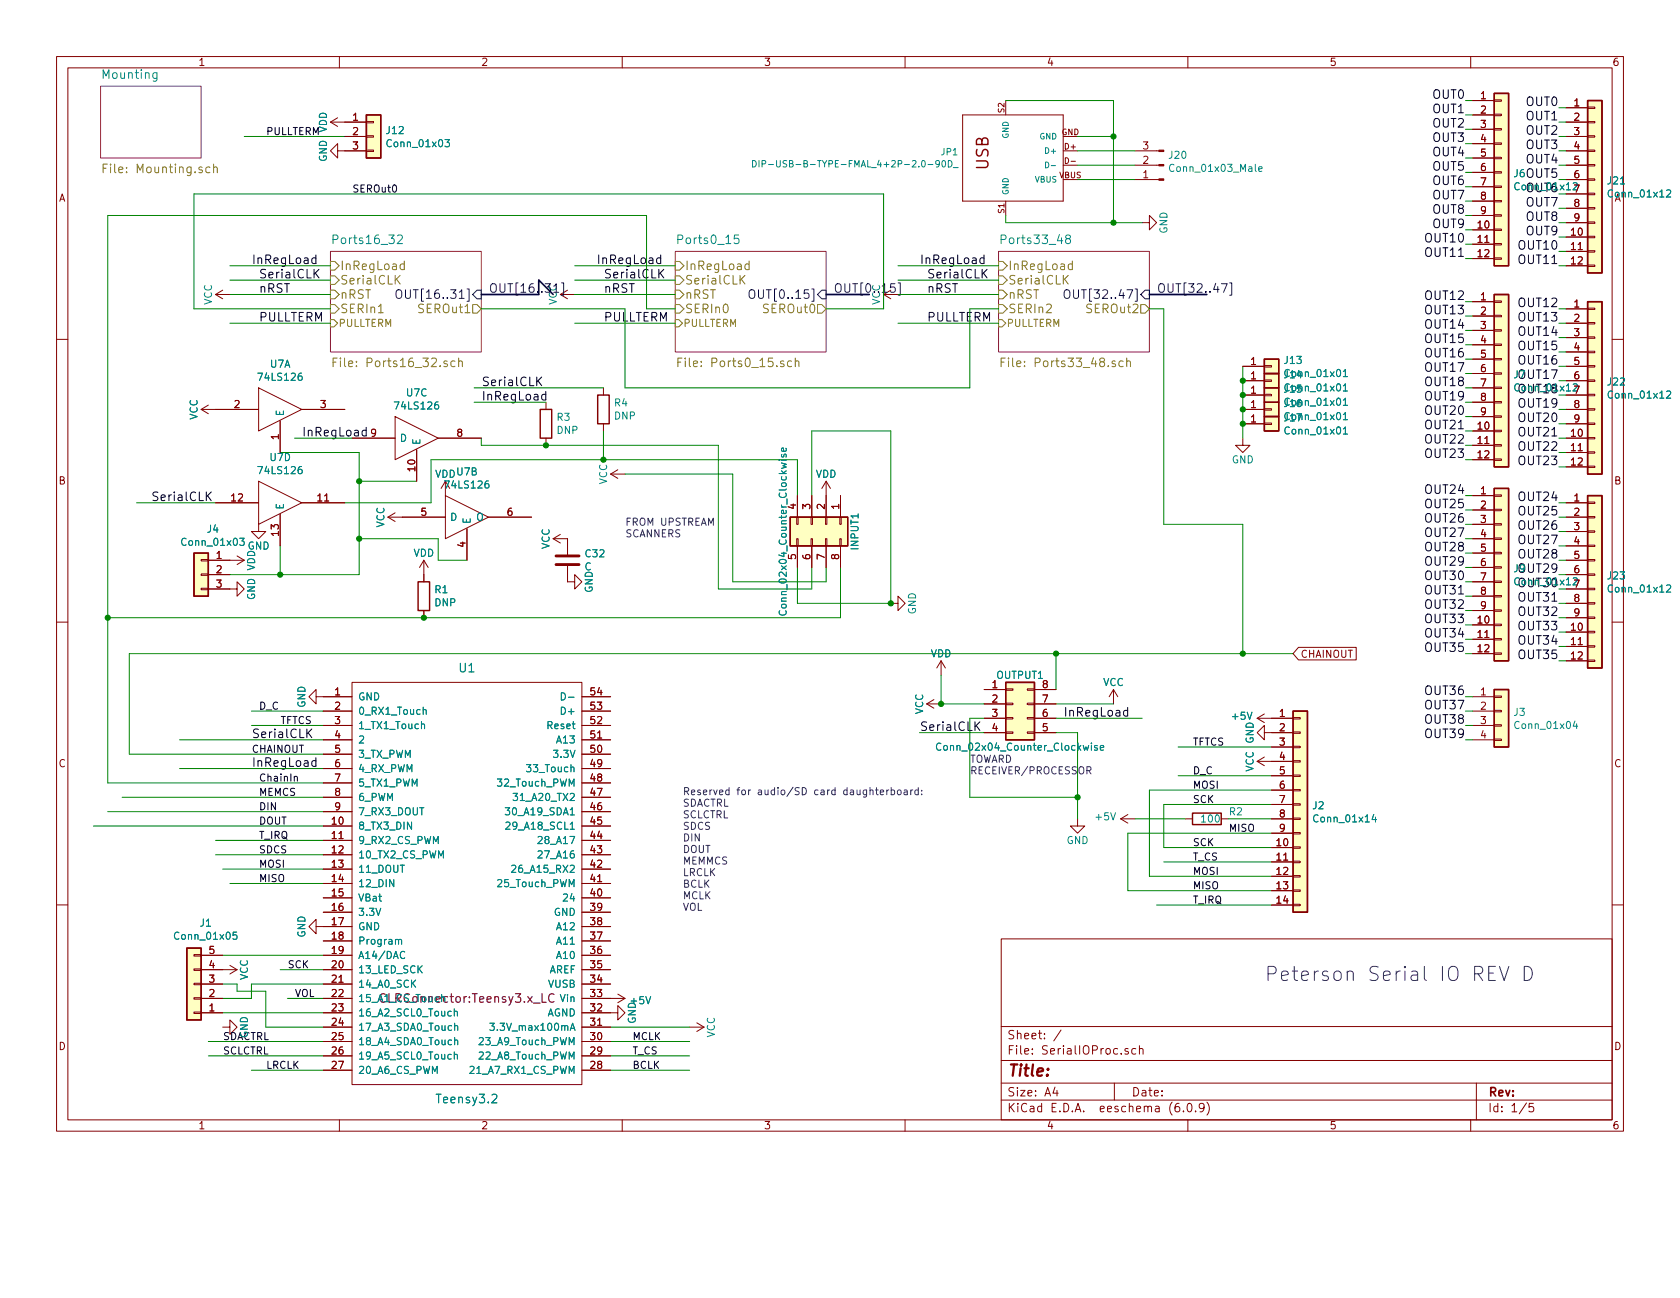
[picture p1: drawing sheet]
EESchema Schematic File Version 4
EELAYER 30 0
EELAYER END
$Descr A4 11693 8268
encoding utf-8
Sheet 1 5
Title ""
Date ""
Rev ""
Comp ""
Comment1 ""
Comment2 ""
Comment3 ""
Comment4 ""
$EndDescr
$Sheet
S 700  600  700  500 
U 5BA655A7
F0 "Mounting" 60
F1 "Mounting.sch" 60
$EndSheet
$Comp
L SerialIOProc-rescue:Conn_02x04_Counter_Clockwise-conn-SerialIOProc-rescue INPUT1
U 1 1
P 5750 3650
F 0 "INPUT1" H 5800 3850 50  0000 C CNN
F 1 "Conn_02x04_Counter_Clockwise" H 5800 3350 50  0000 C CNN
F 2 "CLRLibrary:RibbonCableSocket_8_CCW" H 5750 3650 50  0001 C CNN
F 3 "" H 5750 3650 50  0001 C CNN
	1    5750 3650
	0    1    1    0   
$EndComp
Wire Wire Line
	2250 5550 850  5550
Wire Wire Line
	2250 7050 1550 7050
$Comp
L power:GND #PWR03
U 1 1
P 2250 4850
F 0 "#PWR03" H 2250 4600 50  0001 C CNN
F 1 "GND" H 2250 4700 50  0000 C CNN
F 2 "" H 2250 4850 50  0001 C CNN
F 3 "" H 2250 4850 50  0001 C CNN
	1    2250 4850
	0    1    1    0   
$EndComp
$Comp
L power:GND #PWR04
U 1 1
P 2250 6450
F 0 "#PWR04" H 2250 6200 50  0001 C CNN
F 1 "GND" H 2250 6300 50  0000 C CNN
F 2 "" H 2250 6450 50  0001 C CNN
F 3 "" H 2250 6450 50  0001 C CNN
	1    2250 6450
	0    1    1    0   
$EndComp
$Comp
L power:GND #PWR05
U 1 1
P 4250 7050
F 0 "#PWR05" H 4250 6800 50  0001 C CNN
F 1 "GND" H 4250 6900 50  0000 C CNN
F 2 "" H 4250 7050 50  0001 C CNN
F 3 "" H 4250 7050 50  0001 C CNN
	1    4250 7050
	0    -1   -1   0   
$EndComp
Wire Wire Line
	4250 7150 4800 7150
$Comp
L power:VCC #PWR06
U 1 1
P 4800 7150
F 0 "#PWR06" H 4800 7000 50  0001 C CNN
F 1 "VCC" H 4800 7300 50  0000 C CNN
F 2 "" H 4800 7150 50  0001 C CNN
F 3 "" H 4800 7150 50  0001 C CNN
	1    4800 7150
	0    1    1    0   
$EndComp
$Comp
L power:GND #PWR01
U 1 1
P 1550 7150
F 0 "#PWR01" H 1550 6900 50  0001 C CNN
F 1 "GND" H 1550 7000 50  0000 C CNN
F 2 "" H 1550 7150 50  0001 C CNN
F 3 "" H 1550 7150 50  0001 C CNN
	1    1550 7150
	0    -1   -1   0   
$EndComp
$Comp
L SerialIOProc-rescue:Conn_01x12-conn-SerialIOProc-rescue J6
U 1 1
P 10450 1200
F 0 "J6" H 10530 1192 50  0000 L CNN
F 1 "Conn_01x12" H 10530 1101 50  0000 L CNN
F 2 "CLRConnector:KK156-12" H 10450 1200 50  0001 C CNN
F 3 "~" H 10450 1200 50  0001 C CNN
	1    10450 1200
	1    0    0    -1  
$EndComp
Wire Wire Line
	10250 1700 10200 1700
Wire Wire Line
	10200 1600 10250 1600
Wire Wire Line
	10250 1500 10200 1500
Wire Wire Line
	10250 1400 10200 1400
Wire Wire Line
	10200 1300 10250 1300
Wire Wire Line
	10200 1200 10250 1200
Wire Wire Line
	10250 1100 10200 1100
Wire Wire Line
	10200 1000 10250 1000
Wire Wire Line
	10250 900  10200 900 
Wire Wire Line
	10250 800  10200 800 
Wire Wire Line
	10200 700  10250 700 
Wire Wire Line
	10250 1800 10200 1800
Text Label 10200 700  2    60   ~ 0
OUT0
Text Label 10200 800  2    60   ~ 0
OUT1
Text Label 10200 900  2    60   ~ 0
OUT2
Text Label 10200 1000 2    60   ~ 0
OUT3
Text Label 10200 1100 2    60   ~ 0
OUT4
Text Label 10200 1200 2    60   ~ 0
OUT5
Text Label 10200 1300 2    60   ~ 0
OUT6
Text Label 10200 1400 2    60   ~ 0
OUT7
Text Label 10200 1500 2    60   ~ 0
OUT8
Text Label 10200 1600 2    60   ~ 0
OUT9
Text Label 10200 1700 2    60   ~ 0
OUT10
Text Label 10200 1800 2    60   ~ 0
OUT11
$Sheet
S 2300 1750 1050 700 
U 5CFC7757
F0 "Ports16_32" 60
F1 "Ports16_32.sch" 60
F2 "OUT[16..31]" I R 3350 2050 60 
F3 "InRegLoad" I L 2300 1850 60 
F4 "SerialCLK" I L 2300 1950 60 
F5 "nRST" I L 2300 2050 60 
F6 "SERIn1" I L 2300 2150 60 
F7 "SEROut1" O R 3350 2150 60 
F8 "PULLTERM" I L 2300 2250 50 
$EndSheet
$Comp
L SerialIOProc-rescue:Conn_01x12-conn-SerialIOProc-rescue J7
U 1 1
P 10450 2600
F 0 "J7" H 10530 2592 50  0000 L CNN
F 1 "Conn_01x12" H 10530 2501 50  0000 L CNN
F 2 "CLRConnector:KK156-12" H 10450 2600 50  0001 C CNN
F 3 "~" H 10450 2600 50  0001 C CNN
	1    10450 2600
	1    0    0    -1  
$EndComp
Wire Wire Line
	10250 3100 10200 3100
Wire Wire Line
	10200 3000 10250 3000
Wire Wire Line
	10250 2900 10200 2900
Wire Wire Line
	10250 2800 10200 2800
Wire Wire Line
	10200 2700 10250 2700
Wire Wire Line
	10200 2600 10250 2600
Wire Wire Line
	10250 2500 10200 2500
Wire Wire Line
	10200 2400 10250 2400
Wire Wire Line
	10250 2300 10200 2300
Wire Wire Line
	10250 2200 10200 2200
Wire Wire Line
	10200 2100 10250 2100
Wire Wire Line
	10250 3200 10200 3200
Text Label 10200 2200 2    60   ~ 0
OUT13
Text Label 10200 2300 2    60   ~ 0
OUT14
Text Label 10200 2400 2    60   ~ 0
OUT15
Text Label 10200 2500 2    60   ~ 0
OUT16
Text Label 10200 2600 2    60   ~ 0
OUT17
Text Label 10200 2700 2    60   ~ 0
OUT18
Text Label 10200 2800 2    60   ~ 0
OUT19
Text Label 10200 2900 2    60   ~ 0
OUT20
Text Label 10200 3000 2    60   ~ 0
OUT21
Text Label 10200 3100 2    60   ~ 0
OUT22
Text Label 10200 3200 2    60   ~ 0
OUT23
Text Label 10200 2100 2    60   ~ 0
OUT12
Entry Bus Bus
	3750 1950 3850 2050
Wire Bus Line
	3350 2050 3750 2050
Wire Bus Line
	3750 2050 3750 1950
Text Label 3400 2050 0    60   ~ 0
OUT[16..31]
Text Label 1800 1950 0    60   ~ 0
SerialCLK
Text Label 1750 1850 0    60   ~ 0
InRegLoad
Wire Wire Line
	2300 1850 1600 1850
Wire Wire Line
	1600 1950 2300 1950
Text Label 1800 2050 0    60   ~ 0
nRST
Wire Wire Line
	2300 2050 1600 2050
$Sheet
S 4700 1750 1050 700 
U 5CFEE74D
F0 "Ports0_15" 60
F1 "Ports0_15.sch" 60
F2 "OUT[0..15]" I R 5750 2050 60 
F3 "InRegLoad" I L 4700 1850 60 
F4 "SerialCLK" I L 4700 1950 60 
F5 "nRST" I L 4700 2050 60 
F6 "SERIn0" I L 4700 2150 60 
F7 "SEROut0" O R 5750 2150 60 
F8 "PULLTERM" I L 4700 2250 50 
$EndSheet
Wire Bus Line
	5750 2050 6050 2050
Text Label 5800 2050 0    60   ~ 0
OUT[0..15]
Text Label 4200 1950 0    60   ~ 0
SerialCLK
Text Label 4150 1850 0    60   ~ 0
InRegLoad
Wire Wire Line
	4700 1850 4000 1850
Wire Wire Line
	4000 1950 4700 1950
Text Label 4200 2050 0    60   ~ 0
nRST
Wire Wire Line
	4700 2050 4000 2050
$Comp
L SerialIOProc-rescue:Conn_01x12-conn-SerialIOProc-rescue J9
U 1 1
P 10450 3950
F 0 "J9" H 10530 3942 50  0000 L CNN
F 1 "Conn_01x12" H 10530 3851 50  0000 L CNN
F 2 "CLRConnector:KK156-12" H 10450 3950 50  0001 C CNN
F 3 "~" H 10450 3950 50  0001 C CNN
	1    10450 3950
	1    0    0    -1  
$EndComp
Wire Wire Line
	10250 4450 10200 4450
Wire Wire Line
	10200 4350 10250 4350
Wire Wire Line
	10250 4250 10200 4250
Wire Wire Line
	10250 4150 10200 4150
Wire Wire Line
	10200 4050 10250 4050
Wire Wire Line
	10200 3950 10250 3950
Wire Wire Line
	10250 3850 10200 3850
Wire Wire Line
	10200 3750 10250 3750
Wire Wire Line
	10250 3650 10200 3650
Wire Wire Line
	10250 3550 10200 3550
Wire Wire Line
	10200 3450 10250 3450
Wire Wire Line
	10250 4550 10200 4550
Text Label 10200 3450 2    60   ~ 0
OUT24
Text Label 10200 3550 2    60   ~ 0
OUT25
Text Label 10200 3650 2    60   ~ 0
OUT26
Text Label 10200 3750 2    60   ~ 0
OUT27
Text Label 10200 3850 2    60   ~ 0
OUT28
Text Label 10200 3950 2    60   ~ 0
OUT29
Text Label 10200 4050 2    60   ~ 0
OUT30
Text Label 10200 4150 2    60   ~ 0
OUT31
Text Label 10200 4250 2    60   ~ 0
OUT32
Text Label 10200 4350 2    60   ~ 0
OUT33
Text Label 10200 4450 2    60   ~ 0
OUT34
Text Label 10200 4550 2    60   ~ 0
OUT35
Wire Wire Line
	10200 5150 10250 5150
Wire Wire Line
	10250 5050 10200 5050
Wire Wire Line
	10250 4950 10200 4950
Wire Wire Line
	10200 4850 10250 4850
Text Label 10200 4950 2    60   ~ 0
OUT37
Text Label 10200 5050 2    60   ~ 0
OUT38
Text Label 10200 5150 2    60   ~ 0
OUT39
Text Label 10200 4850 2    60   ~ 0
OUT36
Text Label 1800 2250 0    60   ~ 0
PULLTERM
Wire Wire Line
	2300 2250 1600 2250
$Sheet
S 6950 1750 1050 700 
U 5CE81FF5
F0 "Ports33_48" 60
F1 "Ports33_48.sch" 60
F2 "OUT[32..47]" I R 8000 2050 60 
F3 "InRegLoad" I L 6950 1850 60 
F4 "SerialCLK" I L 6950 1950 60 
F5 "nRST" I L 6950 2050 60 
F6 "SERIn2" I L 6950 2150 60 
F7 "SEROut2" O R 8000 2150 60 
F8 "PULLTERM" I L 6950 2250 50 
$EndSheet
Wire Bus Line
	8000 2050 8400 2050
Text Label 8050 2050 0    60   ~ 0
OUT[32..47]
Text Label 6450 1950 0    60   ~ 0
SerialCLK
Text Label 6400 1850 0    60   ~ 0
InRegLoad
Wire Wire Line
	6950 1850 6250 1850
Wire Wire Line
	6250 1950 6950 1950
Text Label 6450 2050 0    60   ~ 0
nRST
Wire Wire Line
	6950 2050 6250 2050
Text Label 6450 2250 0    60   ~ 0
PULLTERM
Wire Wire Line
	6950 2250 6250 2250
Wire Wire Line
	8000 2150 8100 2150
Wire Wire Line
	8650 3650 8650 4550
Wire Wire Line
	2250 5650 750  5650
Text Label 4200 2250 0    60   ~ 0
PULLTERM
Wire Wire Line
	4700 2250 4000 2250
$Comp
L SerialIOProc-rescue:Conn_01x03-conn-SerialIOProc-rescue J12
U 1 1
P 2600 950
F 0 "J12" H 2680 992 50  0000 L CNN
F 1 "Conn_01x03" H 2680 901 50  0000 L CNN
F 2 "CLRConnector:H3-2.54" H 2600 950 50  0001 C CNN
F 3 "~" H 2600 950 50  0001 C CNN
	1    2600 950 
	1    0    0    -1  
$EndComp
$Comp
L power:VDD #PWR0116
U 1 1
P 2400 850
F 0 "#PWR0116" H 2400 700 50  0001 C CNN
F 1 "VDD" H 2400 1000 50  0000 C CNN
F 2 "" H 2400 850 50  0001 C CNN
F 3 "" H 2400 850 50  0001 C CNN
	1    2400 850 
	0    -1   -1   0   
$EndComp
$Comp
L power:GND #PWR0117
U 1 1
P 2400 1050
F 0 "#PWR0117" H 2400 800 50  0001 C CNN
F 1 "GND" H 2400 900 50  0000 C CNN
F 2 "" H 2400 1050 50  0001 C CNN
F 3 "" H 2400 1050 50  0001 C CNN
	1    2400 1050
	0    1    1    0   
$EndComp
Wire Wire Line
	2400 950  1700 950 
Text Label 1850 950  0    50   ~ 0
PULLTERM
$Comp
L SerialIOProc-rescue:Conn_01x01-conn-SerialIOProc-rescue J13
U 1 1
P 8850 2550
F 0 "J13" H 8930 2592 50  0000 L CNN
F 1 "Conn_01x01" H 8930 2501 50  0000 L CNN
F 2 "CLRConnector:KK156-1" H 8850 2550 50  0001 C CNN
F 3 "~" H 8850 2550 50  0001 C CNN
	1    8850 2550
	1    0    0    -1  
$EndComp
$Comp
L SerialIOProc-rescue:Conn_01x01-conn-SerialIOProc-rescue J14
U 1 1
P 8850 2650
F 0 "J14" H 8930 2692 50  0000 L CNN
F 1 "Conn_01x01" H 8930 2601 50  0000 L CNN
F 2 "CLRConnector:KK156-1" H 8850 2650 50  0001 C CNN
F 3 "~" H 8850 2650 50  0001 C CNN
	1    8850 2650
	1    0    0    -1  
$EndComp
$Comp
L SerialIOProc-rescue:Conn_01x01-conn-SerialIOProc-rescue J15
U 1 1
P 8850 2750
F 0 "J15" H 8930 2792 50  0000 L CNN
F 1 "Conn_01x01" H 8930 2701 50  0000 L CNN
F 2 "CLRConnector:KK156-1" H 8850 2750 50  0001 C CNN
F 3 "~" H 8850 2750 50  0001 C CNN
	1    8850 2750
	1    0    0    -1  
$EndComp
$Comp
L SerialIOProc-rescue:Conn_01x01-conn-SerialIOProc-rescue J16
U 1 1
P 8850 2850
F 0 "J16" H 8930 2892 50  0000 L CNN
F 1 "Conn_01x01" H 8930 2801 50  0000 L CNN
F 2 "CLRConnector:KK156-1" H 8850 2850 50  0001 C CNN
F 3 "~" H 8850 2850 50  0001 C CNN
	1    8850 2850
	1    0    0    -1  
$EndComp
$Comp
L SerialIOProc-rescue:Conn_01x01-conn-SerialIOProc-rescue J17
U 1 1
P 8850 2950
F 0 "J17" H 8930 2992 50  0000 L CNN
F 1 "Conn_01x01" H 8930 2901 50  0000 L CNN
F 2 "CLRConnector:KK156-1" H 8850 2950 50  0001 C CNN
F 3 "~" H 8850 2950 50  0001 C CNN
	1    8850 2950
	1    0    0    -1  
$EndComp
$Comp
L power:GND #PWR0118
U 1 1
P 8650 3050
F 0 "#PWR0118" H 8650 2800 50  0001 C CNN
F 1 "GND" H 8650 2900 50  0000 C CNN
F 2 "" H 8650 3050 50  0001 C CNN
F 3 "" H 8650 3050 50  0001 C CNN
	1    8650 3050
	1    0    0    -1  
$EndComp
Wire Wire Line
	8650 3050 8650 2950
Connection ~ 8650 2650
Wire Wire Line
	8650 2650 8650 2550
Connection ~ 8650 2750
Wire Wire Line
	8650 2750 8650 2650
Connection ~ 8650 2850
Wire Wire Line
	8650 2850 8650 2750
Connection ~ 8650 2950
Wire Wire Line
	8650 2950 8650 2850
$Comp
L power:VDD #PWR0119
U 1 1
P 2950 4000
F 0 "#PWR0119" H 2950 3850 50  0001 C CNN
F 1 "VDD" H 2950 4150 50  0000 C CNN
F 2 "" H 2950 4000 50  0001 C CNN
F 3 "" H 2950 4000 50  0001 C CNN
	1    2950 4000
	1    0    0    -1  
$EndComp
Wire Wire Line
	5750 3950 5750 4050
Wire Wire Line
	5750 4050 5100 4050
Wire Wire Line
	5100 4050 5100 3300
Wire Wire Line
	5100 3300 4350 3300
Wire Wire Line
	5650 3950 5650 4100
Wire Wire Line
	5650 4100 5000 4100
Wire Wire Line
	5000 4100 5000 3100
Wire Wire Line
	5550 3200 5550 3450
Wire Wire Line
	650  5750 2250 5750
Wire Wire Line
	5650 3450 5650 3000
Wire Wire Line
	5650 3000 6200 3000
Wire Wire Line
	6200 3000 6200 4200
Wire Wire Line
	6200 4200 5550 4200
Wire Wire Line
	5550 4200 5550 3950
$Comp
L power:VDD #PWR0121
U 1 1
P 5750 3450
F 0 "#PWR0121" H 5750 3300 50  0001 C CNN
F 1 "VDD" H 5750 3600 50  0000 C CNN
F 2 "" H 5750 3450 50  0001 C CNN
F 3 "" H 5750 3450 50  0001 C CNN
	1    5750 3450
	1    0    0    -1  
$EndComp
$Comp
L power:GND #PWR0122
U 1 1
P 6200 4200
F 0 "#PWR0122" H 6200 3950 50  0001 C CNN
F 1 "GND" H 6200 4050 50  0000 C CNN
F 2 "" H 6200 4200 50  0001 C CNN
F 3 "" H 6200 4200 50  0001 C CNN
	1    6200 4200
	0    -1   -1   0   
$EndComp
Connection ~ 6200 4200
Wire Wire Line
	2250 6050 1550 6050
Wire Wire Line
	4700 2150 4500 2150
Wire Wire Line
	4500 2150 4500 1500
Wire Wire Line
	4500 1500 750  1500
Wire Wire Line
	5750 2150 6150 2150
Wire Wire Line
	6150 2150 6150 1350
Wire Wire Line
	6150 1350 1350 1350
Wire Wire Line
	1350 1350 1350 2150
Wire Wire Line
	1350 2150 2300 2150
Wire Wire Line
	3350 2150 4350 2150
Wire Wire Line
	4350 2150 4350 2700
Wire Wire Line
	6750 2700 6750 2150
Wire Wire Line
	6750 2150 6950 2150
Text Label 1750 5350 0    60   ~ 0
InRegLoad
Wire Wire Line
	1500 5950 2250 5950
Text Label 1750 5150 0    60   ~ 0
SerialCLK
Text Label 2450 1350 0    50   ~ 0
SEROut0
$Comp
L power:VDD #PWR0128
U 1 1
P 6550 4700
F 0 "#PWR0128" H 6550 4550 50  0001 C CNN
F 1 "VDD" H 6550 4850 50  0000 C CNN
F 2 "" H 6550 4700 50  0001 C CNN
F 3 "" H 6550 4700 50  0001 C CNN
	1    6550 4700
	1    0    0    -1  
$EndComp
$Comp
L power:GND #PWR0129
U 1 1
P 7500 5700
F 0 "#PWR0129" H 7500 5450 50  0001 C CNN
F 1 "GND" H 7500 5550 50  0000 C CNN
F 2 "" H 7500 5700 50  0001 C CNN
F 3 "" H 7500 5700 50  0001 C CNN
	1    7500 5700
	1    0    0    -1  
$EndComp
Text Label 6400 5100 0    60   ~ 0
SerialCLK
Wire Wire Line
	7350 5100 7500 5100
Wire Wire Line
	7500 5100 7500 5550
Wire Wire Line
	7500 5550 6750 5550
Wire Wire Line
	6750 5550 6750 5000
Connection ~ 7500 5550
Wire Wire Line
	6550 4700 6550 4900
Wire Wire Line
	7350 4900 7750 4900
Wire Wire Line
	7950 5000 7350 5000
Text Label 7400 5000 0    60   ~ 0
InRegLoad
$Comp
L SerialIOProc-rescue:Conn_02x04_Counter_Clockwise-conn-SerialIOProc-rescue OUTPUT1
U 1 1
P 7050 4900
F 0 "OUTPUT1" H 7100 5100 50  0000 C CNN
F 1 "Conn_02x04_Counter_Clockwise" H 7100 4600 50  0000 C CNN
F 2 "CLRLibrary:RibbonCableSocket_8_CCW" H 7050 4900 50  0001 C CNN
F 3 "" H 7050 4900 50  0001 C CNN
	1    7050 4900
	1    0    0    -1  
$EndComp
Wire Wire Line
	7500 5550 7500 5700
Wire Wire Line
	6550 4900 6850 4900
Wire Wire Line
	6750 5000 6850 5000
Wire Wire Line
	6400 5100 6850 5100
$Comp
L power:VCC #PWR0130
U 1 1
P 1550 6750
F 0 "#PWR0130" H 1550 6600 50  0001 C CNN
F 1 "VCC" H 1550 6900 50  0000 C CNN
F 2 "" H 1550 6750 50  0001 C CNN
F 3 "" H 1550 6750 50  0001 C CNN
	1    1550 6750
	0    1    1    0   
$EndComp
$Comp
L power:GND #PWR0131
U 1 1
P 7950 1550
F 0 "#PWR0131" H 7950 1300 50  0001 C CNN
F 1 "GND" H 7950 1400 50  0000 C CNN
F 2 "" H 7950 1550 50  0001 C CNN
F 3 "" H 7950 1550 50  0001 C CNN
	1    7950 1550
	0    -1   -1   0   
$EndComp
$Comp
L Connector:Conn_01x03_Male J20
U 1 1
P 8100 1150
F 0 "J20" H 8073 1080 50  0000 R CNN
F 1 "Conn_01x03_Male" H 8073 1171 50  0000 R CNN
F 2 "SeeedOPL-Connector-2016:H3-2.54" H 8100 1150 50  0001 C CNN
F 3 "~" H 8100 1150 50  0001 C CNN
	1    8100 1150
	-1   0    0    1   
$EndComp
Wire Wire Line
	7500 1150 7900 1150
Wire Wire Line
	7900 1250 7500 1250
$Comp
L SeeedOPL-Connector-2016:DIP-USB-B-TYPE-FMAL_4+2P-2.0-90D_ JP1
U 1 1
P 7400 1100
F 0 "JP1" H 8128 1058 45  0000 L CNN
F 1 "DIP-USB-B-TYPE-FMAL_4+2P-2.0-90D_" H 8128 1142 45  0000 L CNN
F 2 "SeeedOPL-Connector-2016:USB4+2-2.5-90D-15.8X12MM" H 7400 1100 50  0001 C CNN
F 3 "" H 7400 1100 50  0001 C CNN
F 4 "320010018" H 7430 1250 20  0001 C CNN "SKU"
	1    7400 1100
	-1   0    0    1   
$EndComp
Wire Wire Line
	7900 1050 7500 1050
Wire Wire Line
	7000 1550 7000 1500
Wire Wire Line
	7000 1550 7750 1550
Wire Wire Line
	7750 1550 7750 950 
Wire Wire Line
	7750 950  7500 950 
Connection ~ 7750 1550
Wire Wire Line
	7750 1550 7950 1550
Wire Wire Line
	7750 950  7750 700 
Wire Wire Line
	7750 700  7000 700 
Connection ~ 7750 950 
Text Notes 8800 6850 0    98   ~ 0
Peterson Serial IO REV D
Wire Wire Line
	5850 3950 5850 4300
Text GLabel 9000 4550 2    50   Input ~ 0
CHAINOUT
Wire Wire Line
	9000 4550 8650 4550
Connection ~ 8650 4550
Text Label 1800 5450 0    50   ~ 0
ChainIn
Wire Wire Line
	7350 4800 7350 4550
Wire Wire Line
	7350 4550 8650 4550
Text Notes 6750 5400 0    50   ~ 0
TOWARD\nRECEIVER/PROCESSOR
Text Notes 4350 3750 0    50   ~ 0
FROM UPSTREAM\nSCANNERS
Wire Wire Line
	750  1500 750  4300
Wire Wire Line
	750  4300 2950 4300
$Comp
L SerialIOProc-rescue:Conn_01x12-conn-SerialIOProc-rescue J21
U 1 1
P 11100 1250
F 0 "J21" H 11180 1242 50  0000 L CNN
F 1 "Conn_01x12" H 11180 1151 50  0000 L CNN
F 2 "CLRLibrary:RibbonCableSocket_12_OddEven" H 11100 1250 50  0001 C CNN
F 3 "~" H 11100 1250 50  0001 C CNN
	1    11100 1250
	1    0    0    -1  
$EndComp
Wire Wire Line
	10900 1750 10850 1750
Wire Wire Line
	10850 1650 10900 1650
Wire Wire Line
	10900 1550 10850 1550
Wire Wire Line
	10900 1450 10850 1450
Wire Wire Line
	10850 1350 10900 1350
Wire Wire Line
	10850 1250 10900 1250
Wire Wire Line
	10900 1150 10850 1150
Wire Wire Line
	10850 1050 10900 1050
Wire Wire Line
	10900 950  10850 950 
Wire Wire Line
	10900 850  10850 850 
Wire Wire Line
	10850 750  10900 750 
Wire Wire Line
	10900 1850 10850 1850
Text Label 10850 750  2    60   ~ 0
OUT0
Text Label 10850 850  2    60   ~ 0
OUT1
Text Label 10850 950  2    60   ~ 0
OUT2
Text Label 10850 1050 2    60   ~ 0
OUT3
Text Label 10850 1150 2    60   ~ 0
OUT4
Text Label 10850 1250 2    60   ~ 0
OUT5
Text Label 10850 1350 2    60   ~ 0
OUT6
Text Label 10850 1450 2    60   ~ 0
OUT7
Text Label 10850 1550 2    60   ~ 0
OUT8
Text Label 10850 1650 2    60   ~ 0
OUT9
Text Label 10850 1750 2    60   ~ 0
OUT10
Text Label 10850 1850 2    60   ~ 0
OUT11
Wire Wire Line
	10900 3150 10850 3150
Wire Wire Line
	10850 3050 10900 3050
Wire Wire Line
	10900 2950 10850 2950
Wire Wire Line
	10900 2850 10850 2850
Wire Wire Line
	10850 2750 10900 2750
Wire Wire Line
	10850 2650 10900 2650
Wire Wire Line
	10900 2550 10850 2550
Wire Wire Line
	10850 2450 10900 2450
Wire Wire Line
	10900 2350 10850 2350
Wire Wire Line
	10900 2250 10850 2250
Wire Wire Line
	10850 2150 10900 2150
Wire Wire Line
	10900 3250 10850 3250
Text Label 10850 2250 2    60   ~ 0
OUT13
Text Label 10850 2350 2    60   ~ 0
OUT14
Text Label 10850 2450 2    60   ~ 0
OUT15
Text Label 10850 2550 2    60   ~ 0
OUT16
Text Label 10850 2650 2    60   ~ 0
OUT17
Text Label 10850 2750 2    60   ~ 0
OUT18
Text Label 10850 2850 2    60   ~ 0
OUT19
Text Label 10850 2950 2    60   ~ 0
OUT20
Text Label 10850 3050 2    60   ~ 0
OUT21
Text Label 10850 3150 2    60   ~ 0
OUT22
Text Label 10850 3250 2    60   ~ 0
OUT23
Text Label 10850 2150 2    60   ~ 0
OUT12
Wire Wire Line
	10900 4500 10850 4500
Wire Wire Line
	10850 4400 10900 4400
Wire Wire Line
	10900 4300 10850 4300
Wire Wire Line
	10900 4200 10850 4200
Wire Wire Line
	10850 4100 10900 4100
Wire Wire Line
	10850 4000 10900 4000
Wire Wire Line
	10900 3900 10850 3900
Wire Wire Line
	10850 3800 10900 3800
Wire Wire Line
	10900 3700 10850 3700
Wire Wire Line
	10900 3600 10850 3600
Wire Wire Line
	10850 3500 10900 3500
Wire Wire Line
	10900 4600 10850 4600
Text Label 10850 3500 2    60   ~ 0
OUT24
Text Label 10850 3600 2    60   ~ 0
OUT25
Text Label 10850 3700 2    60   ~ 0
OUT26
Text Label 10850 3800 2    60   ~ 0
OUT27
Text Label 10850 3900 2    60   ~ 0
OUT28
Text Label 10850 4000 2    60   ~ 0
OUT29
Text Label 10850 4100 2    60   ~ 0
OUT30
Text Label 10850 4200 2    60   ~ 0
OUT31
Text Label 10850 4300 2    60   ~ 0
OUT32
Text Label 10850 4400 2    60   ~ 0
OUT33
Text Label 10850 4500 2    60   ~ 0
OUT34
Text Label 10850 4600 2    60   ~ 0
OUT35
$Comp
L SerialIOProc-rescue:Conn_01x12-conn-SerialIOProc-rescue J22
U 1 1
P 11100 2650
F 0 "J22" H 11180 2642 50  0000 L CNN
F 1 "Conn_01x12" H 11180 2551 50  0000 L CNN
F 2 "CLRLibrary:RibbonCableSocket_12_OddEven" H 11100 2650 50  0001 C CNN
F 3 "~" H 11100 2650 50  0001 C CNN
	1    11100 2650
	1    0    0    -1  
$EndComp
$Comp
L SerialIOProc-rescue:Conn_01x12-conn-SerialIOProc-rescue J23
U 1 1
P 11100 4000
F 0 "J23" H 11180 3992 50  0000 L CNN
F 1 "Conn_01x12" H 11180 3901 50  0000 L CNN
F 2 "CLRLibrary:RibbonCableSocket_12_OddEven" H 11100 4000 50  0001 C CNN
F 3 "~" H 11100 4000 50  0001 C CNN
	1    11100 4000
	1    0    0    -1  
$EndComp
Wire Wire Line
	8100 2150 8100 3650
Wire Wire Line
	8100 3650 8650 3650
Wire Wire Line
	2250 6750 1950 6750
$Comp
L Connector_Generic:Conn_01x04 J3
U 1 1
P 10450 4950
F 0 "J3" H 10530 4942 50  0000 L CNN
F 1 "Conn_01x04" H 10530 4851 50  0000 L CNN
F 2 "CLRLibrary:KK156-4" H 10450 4950 50  0001 C CNN
F 3 "~" H 10450 4950 50  0001 C CNN
	1    10450 4950
	1    0    0    -1  
$EndComp
Wire Wire Line
	2250 7150 1850 7150
Text Label 4400 7250 0    50   ~ 0
MCLK
Text Label 4400 7450 0    50   ~ 0
BCLK
Text Label 1850 7450 0    50   ~ 0
LRCLK
Text Label 2050 6950 0    50   ~ 0
VOL
Text Label 2000 6750 0    50   ~ 0
SCK
Text Label 1800 6150 0    50   ~ 0
MISO
Text Label 1800 6050 0    50   ~ 0
MOSI
Text Label 1800 5950 0    50   ~ 0
SDCS
Text Label 1800 5750 0    50   ~ 0
DOUT
Text Label 1800 5650 0    50   ~ 0
DIN
Text Label 1800 5550 0    50   ~ 0
MEMCS
$Comp
L power:+5V #PWR02
U 1 1
P 4250 6950
F 0 "#PWR02" H 4250 6800 50  0001 C CNN
F 1 "+5V" V 4265 7078 50  0000 L CNN
F 2 "" H 4250 6950 50  0001 C CNN
F 3 "" H 4250 6950 50  0001 C CNN
	1    4250 6950
	0    1    1    0   
$EndComp
$Comp
L power:+5V #PWR014
U 1 1
P 8850 5000
F 0 "#PWR014" H 8850 4850 50  0001 C CNN
F 1 "+5V" V 8865 5128 50  0000 L CNN
F 2 "" H 8850 5000 50  0001 C CNN
F 3 "" H 8850 5000 50  0001 C CNN
	1    8850 5000
	0    -1   -1   0   
$EndComp
$Comp
L power:GND #PWR015
U 1 1
P 8850 5100
F 0 "#PWR015" H 8850 4850 50  0001 C CNN
F 1 "GND" H 8850 4950 50  0000 C CNN
F 2 "" H 8850 5100 50  0001 C CNN
F 3 "" H 8850 5100 50  0001 C CNN
	1    8850 5100
	0    1    1    0   
$EndComp
Text Label 8300 5200 0    50   ~ 0
TFTCS
$Comp
L power:VCC #PWR016
U 1 1
P 8850 5300
F 0 "#PWR016" H 8850 5150 50  0001 C CNN
F 1 "VCC" H 8850 5450 50  0000 C CNN
F 2 "" H 8850 5300 50  0001 C CNN
F 3 "" H 8850 5300 50  0001 C CNN
	1    8850 5300
	0    -1   -1   0   
$EndComp
$Comp
L power:VCC #PWR08
U 1 1
P 7750 4900
F 0 "#PWR08" H 7750 4750 50  0001 C CNN
F 1 "VCC" H 7750 5050 50  0000 C CNN
F 2 "" H 7750 4900 50  0001 C CNN
F 3 "" H 7750 4900 50  0001 C CNN
	1    7750 4900
	1    0    0    -1  
$EndComp
$Comp
L power:VCC #PWR07
U 1 1
P 6550 4900
F 0 "#PWR07" H 6550 4750 50  0001 C CNN
F 1 "VCC" H 6550 5050 50  0000 C CNN
F 2 "" H 6550 4900 50  0001 C CNN
F 3 "" H 6550 4900 50  0001 C CNN
	1    6550 4900
	0    -1   -1   0   
$EndComp
Connection ~ 6550 4900
Text Label 8300 5400 0    50   ~ 0
D_C
Text Label 8300 5500 0    50   ~ 0
MOSI
Text Label 8300 5600 0    50   ~ 0
SCK
$Comp
L Device:R R2
U 1 1
P 8400 5700
F 0 "R2" V 8350 5850 50  0000 L CNN
F 1 "100" V 8400 5650 50  0000 L CNN
F 2 "Resistor_SMD:R_0603_1608Metric_Pad0.98x0.95mm_HandSolder" V 8330 5700 50  0001 C CNN
F 3 "~" H 8400 5700 50  0001 C CNN
	1    8400 5700
	0    1    1    0   
$EndComp
Text Label 8550 5800 0    50   ~ 0
MISO
Text Label 8300 5900 0    50   ~ 0
SCK
$Comp
L Connector_Generic:Conn_01x14 J2
U 1 1
P 9050 5600
F 0 "J2" H 9130 5592 50  0000 L CNN
F 1 "Conn_01x14" H 9130 5501 50  0000 L CNN
F 2 "Connector_PinHeader_2.54mm:PinHeader_1x14_P2.54mm_Vertical" H 9050 5600 50  0001 C CNN
F 3 "~" H 9050 5600 50  0001 C CNN
	1    9050 5600
	1    0    0    -1  
$EndComp
Text Label 8300 6000 0    50   ~ 0
T_CS
Text Label 8300 6100 0    50   ~ 0
MOSI
Text Label 8300 6200 0    50   ~ 0
MISO
Text Label 8300 6300 0    50   ~ 0
T_IRQ
Wire Wire Line
	2250 6150 1600 6150
Text Label 1550 7250 0    50   ~ 0
SDACTRL
Text Label 1550 7350 0    50   ~ 0
SCLCTRL
Text Label 1750 5250 0    50   ~ 0
CHAINOUT
Connection ~ 7350 4550
$Comp
L Device:R R1
U 1 1
P 2950 4150
F 0 "R1" H 3020 4196 50  0000 L CNN
F 1 "DNP" H 3020 4105 50  0000 L CNN
F 2 "Resistor_SMD:R_0603_1608Metric_Pad0.98x0.95mm_HandSolder" V 2880 4150 50  0001 C CNN
F 3 "~" H 2950 4150 50  0001 C CNN
	1    2950 4150
	1    0    0    -1  
$EndComp
Connection ~ 2950 4300
Wire Wire Line
	4350 2700 6750 2700
Wire Wire Line
	2950 4300 5850 4300
Wire Wire Line
	2250 5150 1250 5150
Wire Wire Line
	2250 5350 1250 5350
Wire Wire Line
	750  4300 750  5450
Wire Wire Line
	750  5450 2250 5450
Connection ~ 750  4300
Wire Wire Line
	900  4550 900  5250
Wire Wire Line
	900  4550 7350 4550
Wire Wire Line
	900  5250 2250 5250
Wire Wire Line
	1450 7250 2250 7250
Wire Wire Line
	2250 7350 1450 7350
Wire Wire Line
	2250 7450 1750 7450
Wire Wire Line
	4250 7250 4800 7250
Wire Wire Line
	4250 7450 4800 7450
$Comp
L SerialIOProc-rescue:Teensy3.2-teensy-SerialIOProc-rescue U1
U 1 1
P 3250 6150
F 0 "U1" H 3250 7650 60  0000 C CNN
F 1 "Teensy3.2" H 3250 4650 60  0000 C CNN
F 2 "CLRConnector:Teensy3.x_LC" H 3250 5350 60  0000 C CNN
F 3 "" H 3250 5350 60  0000 C CNN
	1    3250 6150
	1    0    0    -1  
$EndComp
Wire Wire Line
	2250 4950 1750 4950
Wire Wire Line
	1750 5050 2250 5050
Text Label 1800 4950 0    50   ~ 0
D_C
Text Label 1950 5050 0    50   ~ 0
TFTCS
Text Label 4400 7350 0    50   ~ 0
T_CS
Wire Wire Line
	4250 7350 4800 7350
Wire Wire Line
	2250 5850 1500 5850
Text Label 1800 5850 0    50   ~ 0
T_IRQ
Wire Wire Line
	8850 5200 8200 5200
Wire Wire Line
	8850 5400 8200 5400
Wire Wire Line
	8850 5500 8000 5500
Wire Wire Line
	8000 5500 8000 6100
Wire Wire Line
	8000 6100 8850 6100
Wire Wire Line
	8850 6200 7850 6200
Wire Wire Line
	7850 6200 7850 5800
Wire Wire Line
	7850 5800 8850 5800
Wire Wire Line
	8850 6300 8050 6300
Wire Wire Line
	8850 6000 8100 6000
Wire Wire Line
	8850 5900 8100 5900
Wire Wire Line
	8100 5900 8100 5600
Wire Wire Line
	8100 5600 8850 5600
$Comp
L power:+5V #PWR09
U 1 1
P 7900 5700
F 0 "#PWR09" H 7900 5550 50  0001 C CNN
F 1 "+5V" V 7915 5828 50  0000 L CNN
F 2 "" H 7900 5700 50  0001 C CNN
F 3 "" H 7900 5700 50  0001 C CNN
	1    7900 5700
	0    -1   -1   0   
$EndComp
Wire Wire Line
	7900 5700 8250 5700
Wire Wire Line
	8550 5700 8850 5700
Wire Wire Line
	2250 6950 2000 6950
Wire Wire Line
	2250 6850 1750 6850
Wire Wire Line
	1750 6850 1750 6950
Wire Wire Line
	1750 6950 1550 6950
Wire Wire Line
	1650 6850 1550 6850
$Comp
L Connector_Generic:Conn_01x05 J1
U 1 1
P 1350 6850
F 0 "J1" H 1268 6425 50  0000 C CNN
F 1 "Conn_01x05" H 1268 6516 50  0000 C CNN
F 2 "CLRLibrary:KK156-5" H 1350 6850 50  0001 C CNN
F 3 "~" H 1350 6850 50  0001 C CNN
	1    1350 6850
	-1   0    0    1   
$EndComp
Wire Wire Line
	1850 7150 1850 6900
Wire Wire Line
	1850 6900 1650 6900
Wire Wire Line
	1650 6900 1650 6850
Wire Wire Line
	1550 6650 2250 6650
$Comp
L power:VCC #PWR0104
U 1 1
P 4000 2050
F 0 "#PWR0104" H 4000 1900 50  0001 C CNN
F 1 "VCC" H 4000 2200 50  0000 C CNN
F 2 "" H 4000 2050 50  0001 C CNN
F 3 "" H 4000 2050 50  0001 C CNN
	1    4000 2050
	0    -1   -1   0   
$EndComp
$Comp
L power:VCC #PWR0109
U 1 1
P 1600 2050
F 0 "#PWR0109" H 1600 1900 50  0001 C CNN
F 1 "VCC" H 1600 2200 50  0000 C CNN
F 2 "" H 1600 2050 50  0001 C CNN
F 3 "" H 1600 2050 50  0001 C CNN
	1    1600 2050
	0    -1   -1   0   
$EndComp
$Comp
L power:VCC #PWR0110
U 1 1
P 6250 2050
F 0 "#PWR0110" H 6250 1900 50  0001 C CNN
F 1 "VCC" H 6250 2200 50  0000 C CNN
F 2 "" H 6250 2050 50  0001 C CNN
F 3 "" H 6250 2050 50  0001 C CNN
	1    6250 2050
	0    -1   -1   0   
$EndComp
$Comp
L power:VCC #PWR0111
U 1 1
P 4350 3300
F 0 "#PWR0111" H 4350 3150 50  0001 C CNN
F 1 "VCC" H 4350 3450 50  0000 C CNN
F 2 "" H 4350 3300 50  0001 C CNN
F 3 "" H 4350 3300 50  0001 C CNN
	1    4350 3300
	0    -1   -1   0   
$EndComp
Text Notes 4750 6350 0    50   ~ 0
Reserved for audio/SD card daughterboard:\nSDACTRL\nSCLCTRL\nSDCS\nDIN\nDOUT\nMEMMCS\nLRCLK\nBCLK\nMCLK\nVOL
$Comp
L CLRLibrary:74LS126 U7
U 3 1
P 2900 3050
F 0 "U7" H 2900 3366 50  0000 C CNN
F 1 "74LS126" H 2900 3275 50  0000 C CNN
F 2 "Package_SO:SOIC-14_3.9x8.7mm_P1.27mm" H 2900 3050 50  0001 C CNN
F 3 "" H 2900 3050 50  0001 C CNN
	3    2900 3050
	1    0    0    -1  
$EndComp
$Comp
L CLRLibrary:74LS126 U7
U 4 1
P 1950 3500
F 0 "U7" H 1950 3816 50  0000 C CNN
F 1 "74LS126" H 1950 3725 50  0000 C CNN
F 2 "Package_SO:SOIC-14_3.9x8.7mm_P1.27mm" H 1950 3500 50  0001 C CNN
F 3 "" H 1950 3500 50  0001 C CNN
	4    1950 3500
	1    0    0    -1  
$EndComp
$Comp
L CLRLibrary:74LS126 U7
U 2 1
P 3250 3600
F 0 "U7" H 3250 3916 50  0000 C CNN
F 1 "74LS126" H 3250 3825 50  0000 C CNN
F 2 "Package_SO:SOIC-14_3.9x8.7mm_P1.27mm" H 3250 3600 50  0001 C CNN
F 3 "" H 3250 3600 50  0001 C CNN
	2    3250 3600
	1    0    0    -1  
$EndComp
$Comp
L CLRLibrary:74LS126 U7
U 1 1
P 1950 2850
F 0 "U7" H 1950 3166 50  0000 C CNN
F 1 "74LS126" H 1950 3075 50  0000 C CNN
F 2 "Package_SO:SOIC-14_3.9x8.7mm_P1.27mm" H 1950 2850 50  0001 C CNN
F 3 "" H 1950 2850 50  0001 C CNN
	1    1950 2850
	1    0    0    -1  
$EndComp
$Comp
L Connector_Generic:Conn_01x03 J4
U 1 1
P 1400 4000
F 0 "J4" H 1318 4317 50  0000 C CNN
F 1 "Conn_01x03" H 1318 4226 50  0000 C CNN
F 2 "CLRLibrary:0603Jumper" H 1400 4000 50  0001 C CNN
F 3 "~" H 1400 4000 50  0001 C CNN
	1    1400 4000
	-1   0    0    -1  
$EndComp
$Comp
L power:VDD #PWR021
U 1 1
P 1600 3900
F 0 "#PWR021" H 1600 3750 50  0001 C CNN
F 1 "VDD" H 1600 4050 50  0000 C CNN
F 2 "" H 1600 3900 50  0001 C CNN
F 3 "" H 1600 3900 50  0001 C CNN
	1    1600 3900
	0    1    1    0   
$EndComp
$Comp
L power:GND #PWR022
U 1 1
P 1600 4100
F 0 "#PWR022" H 1600 3850 50  0001 C CNN
F 1 "GND" H 1600 3950 50  0000 C CNN
F 2 "" H 1600 4100 50  0001 C CNN
F 3 "" H 1600 4100 50  0001 C CNN
	1    1600 4100
	0    -1   -1   0   
$EndComp
Wire Wire Line
	1600 4000 1950 4000
Wire Wire Line
	1950 4000 1950 3800
Wire Wire Line
	1950 4000 2500 4000
Wire Wire Line
	2500 4000 2500 3750
Wire Wire Line
	2500 3150 1950 3150
Connection ~ 1950 4000
Wire Wire Line
	2900 3350 2500 3350
Connection ~ 2500 3350
Wire Wire Line
	2500 3350 2500 3150
Wire Wire Line
	3250 3900 3050 3900
Wire Wire Line
	3050 3900 3050 3750
Wire Wire Line
	3050 3750 2500 3750
Connection ~ 2500 3750
Wire Wire Line
	2500 3750 2500 3350
Text Label 2100 3050 0    60   ~ 0
InRegLoad
Text Label 1050 3500 0    60   ~ 0
SerialCLK
Wire Wire Line
	2450 3050 2050 3050
Wire Wire Line
	3350 3100 3350 3050
Wire Wire Line
	3350 3100 3800 3100
$Comp
L power:VCC #PWR020
U 1 1
P 1500 2850
F 0 "#PWR020" H 1500 2700 50  0001 C CNN
F 1 "VCC" H 1500 3000 50  0000 C CNN
F 2 "" H 1500 2850 50  0001 C CNN
F 3 "" H 1500 2850 50  0001 C CNN
	1    1500 2850
	0    -1   -1   0   
$EndComp
$Comp
L power:VCC #PWR024
U 1 1
P 2800 3600
F 0 "#PWR024" H 2800 3450 50  0001 C CNN
F 1 "VCC" H 2800 3750 50  0000 C CNN
F 2 "" H 2800 3600 50  0001 C CNN
F 3 "" H 2800 3600 50  0001 C CNN
	1    2800 3600
	0    -1   -1   0   
$EndComp
Wire Wire Line
	1500 3500 950  3500
Wire Wire Line
	2400 3500 3000 3500
Wire Wire Line
	3000 3500 3000 3200
Wire Wire Line
	3000 3200 4200 3200
$Comp
L power:VDD #PWR025
U 1 1
P 3100 3450
F 0 "#PWR025" H 3100 3300 50  0001 C CNN
F 1 "VDD" H 3100 3600 50  0000 C CNN
F 2 "" H 3100 3450 50  0001 C CNN
F 3 "" H 3100 3450 50  0001 C CNN
	1    3100 3450
	1    0    0    -1  
$EndComp
$Comp
L power:GND #PWR023
U 1 1
P 1800 3650
F 0 "#PWR023" H 1800 3400 50  0001 C CNN
F 1 "GND" H 1800 3500 50  0000 C CNN
F 2 "" H 1800 3650 50  0001 C CNN
F 3 "" H 1800 3650 50  0001 C CNN
	1    1800 3650
	1    0    0    -1  
$EndComp
$Comp
L Device:R R3
U 1 1
P 3800 2950
F 0 "R3" H 3870 2996 50  0000 L CNN
F 1 "DNP" H 3870 2905 50  0000 L CNN
F 2 "Resistor_SMD:R_0603_1608Metric_Pad0.98x0.95mm_HandSolder" V 3730 2950 50  0001 C CNN
F 3 "~" H 3800 2950 50  0001 C CNN
	1    3800 2950
	1    0    0    -1  
$EndComp
Connection ~ 3800 3100
Wire Wire Line
	3800 3100 5000 3100
$Comp
L Device:R R4
U 1 1
P 4200 2850
F 0 "R4" H 4270 2896 50  0000 L CNN
F 1 "DNP" H 4270 2805 50  0000 L CNN
F 2 "Resistor_SMD:R_0603_1608Metric_Pad0.98x0.95mm_HandSolder" V 4130 2850 50  0001 C CNN
F 3 "~" H 4200 2850 50  0001 C CNN
	1    4200 2850
	1    0    0    -1  
$EndComp
Wire Wire Line
	4200 3000 4200 3200
Connection ~ 4200 3200
Wire Wire Line
	4200 3200 5550 3200
Wire Wire Line
	3800 2800 3300 2800
Wire Wire Line
	4200 2700 3300 2700
Text Label 3350 2800 0    60   ~ 0
InRegLoad
Text Label 3350 2700 0    60   ~ 0
SerialCLK
$Comp
L Device:C C32
U 1 1
P 3950 3900
F 0 "C32" H 4065 3946 50  0000 L CNN
F 1 "C" H 4065 3855 50  0000 L CNN
F 2 "Capacitor_SMD:C_0603_1608Metric_Pad1.08x0.95mm_HandSolder" H 3988 3750 50  0001 C CNN
F 3 "~" H 3950 3900 50  0001 C CNN
	1    3950 3900
	1    0    0    -1  
$EndComp
$Comp
L power:VCC #PWR026
U 1 1
P 3950 3750
F 0 "#PWR026" H 3950 3600 50  0001 C CNN
F 1 "VCC" H 3950 3900 50  0000 C CNN
F 2 "" H 3950 3750 50  0001 C CNN
F 3 "" H 3950 3750 50  0001 C CNN
	1    3950 3750
	0    -1   -1   0   
$EndComp
$Comp
L power:GND #PWR027
U 1 1
P 3950 4050
F 0 "#PWR027" H 3950 3800 50  0001 C CNN
F 1 "GND" H 3950 3900 50  0000 C CNN
F 2 "" H 3950 4050 50  0001 C CNN
F 3 "" H 3950 4050 50  0001 C CNN
	1    3950 4050
	0    -1   -1   0   
$EndComp
$EndSCHEMATC
